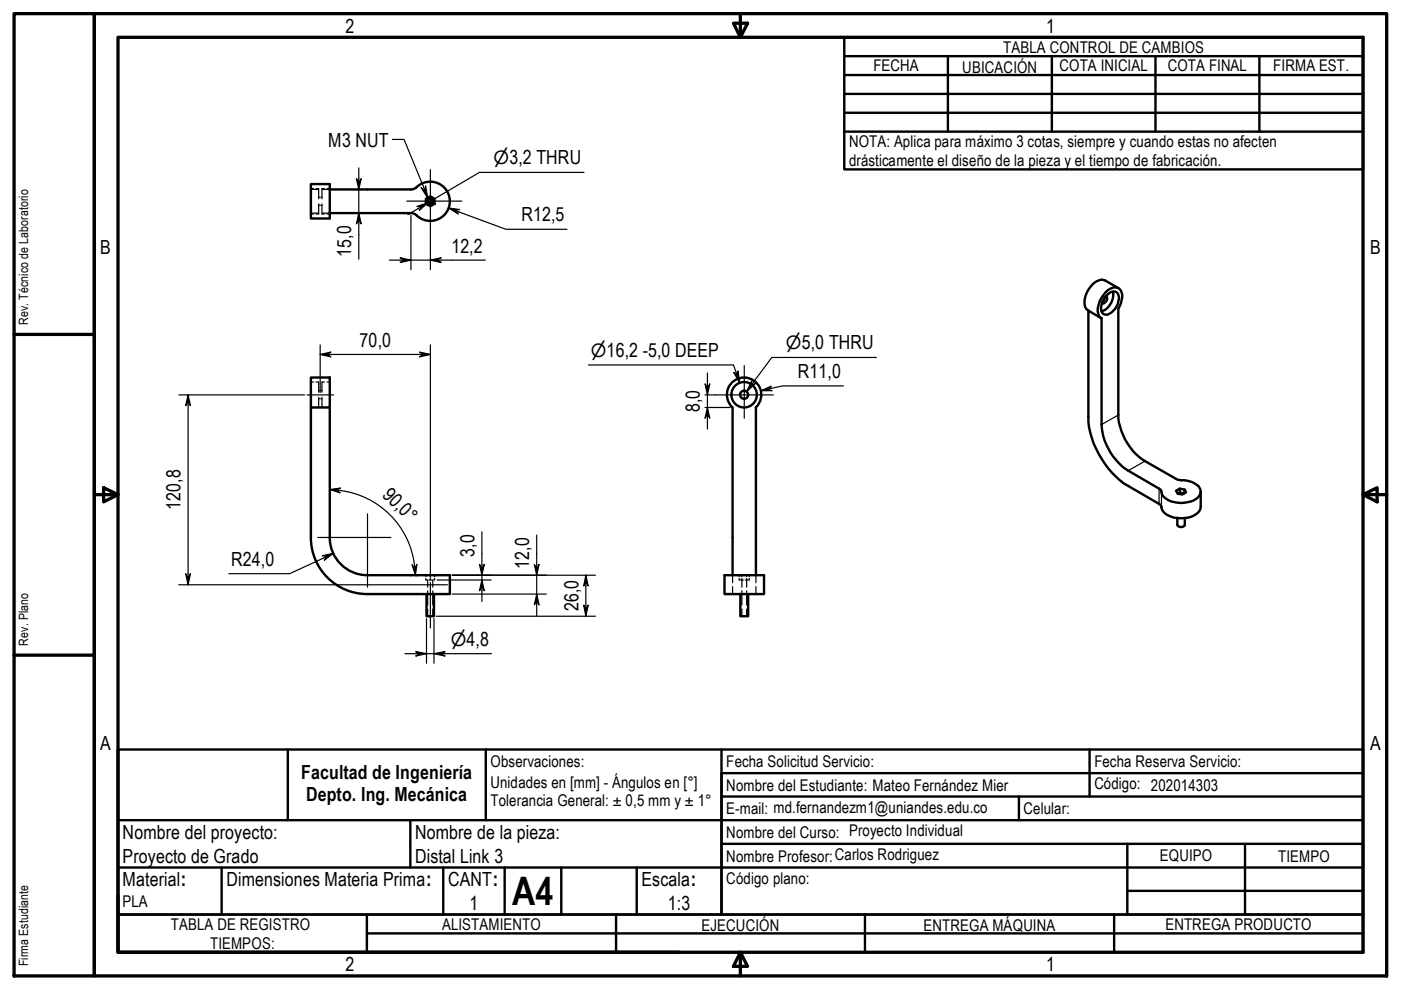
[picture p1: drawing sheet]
<svg xmlns="http://www.w3.org/2000/svg" width="297mm" height="210mm" viewBox="0 0 297 210" stroke-linecap="round" stroke-linejoin="round" font-family="sans-serif">
<!-- layer: Hidden (ISO) -->
<g fill="none" stroke="#000" stroke-width=".25">
<path d="M65.9 40h.6M67 40h.6v2.1M68.8 40h-.5v2.1M69.3 40h.6M65.9 45.4h.6M65.9 45.2h1.6M65.9 40.2h1.6M67.6 43.2v2.2h-.6M67.6 41.8h.2M67.6 43.5h.2M68 41.8h.3M68 43.5h.3"/>
<path d="M68.3 43.2v2.2h.5M68.3 45.2h1.6M68.3 40.2h1.6M69.3 45.4h.6M90.7 43.3a.78 .78 0 0 1-.1-1.2 .78 .78 0 0 1 1.2 0 .78 .78 0 0 1-.1 1.2M65.9 86.4h.6M65.9 81h.6M67 81h.6v2.2M67.6 84.2v2.2h-.6M67.6 82.8h.2M67.6 84.6h.2M68 82.8h.3"/>
<path d="M68 84.6h.3M68.3 84.2v2.2h.5M68.8 81h-.5v2.2M69.3 86.4h.6M69.3 81h.6M90.3 122v.3M90.3 122.7v.3h.3M90.7 123v1.5M90.7 125.3v3M90.7 129.1v1.6M91.2 122.7v.3h-.3M91.2 122v.3"/>
<path d="M91.2 123h.4M91.8 123v1.5M91.8 125.3v3M91.8 129.1v1.6M92.1 122.7v.3h-.3M92.1 122v.3M155.3 122v1.5M155.3 124.4v1.6M156.7 122.7v.3h.2M156.7 122v.3M157.3 122.7v.3h-.2M157.3 122v.3"/>
<path d="M157.3 125.3v3M157.3 129.1v1.6M157.6 123h-.3v1.5M158 123h.5M158.3 122v.3M158.3 122.7v1.8M158.3 125.3v3M158.3 129.1v1.6M158.9 122.7v.3h-.2M158.9 122v.3M160.3 122v1.5M160.3 124.4v1.6"/>
</g>
<!-- layer: Visible (ISO) -->
<g fill="none" stroke="#000" stroke-width=".51">
<path d="M65.9 39h4v7.3h-4zM69.9 45.2h17.2l.7 .1 .5 .4M69.9 40.2h17.3l.6-.2a4.8 4.8 0 0 1 4.5-1.3 4.2 4.2 0 0 1 2.5 6 4.2 4.2 0 0 1-6.5 .9M90.3 42.1l.9-.5 .9 .5v1.1l-.9 .5-.9-.5zM230.8 65.8v22.6a17.9 17.9 0 0 0 5 11.8 13.1 13.1 0 0 0 3.4 2.8l6.5 3.8a1.1 1.1 0 0 1 .6 1.1 4.4 4.4 0 0 0 4.1 2 4.2 4.2 0 0 0 4.1-2l.1-3.7M234.3 63l-.2 .5-.4 .5M234.4 62.8a1.85 1.85 0 0 1 2.3-.9 2.74 2.74 0 0 1-.3 3.6l-.4 .4a1.45 1.45 0 0 1-2.4 .3 3.4 3.4 0 0 1 .8-3.4zM234.4 62.8a.77 .77 0 0 1 .4 .8 .77 .77 0 0 1-.6 .6l-.3 .2-.3-.2M234.8 61.6a1.85 1.85 0 0 1 2.8 0 3.8 3.8 0 0 1-.5 3.8v22.6a12.3 12.3 0 0 0 5.7 9.8l6.8 3.9 .4 .1a5.1 5.1 0 0 1 4.3 1.6 1.84 1.84 0 0 1-1.2 2.7 6 6 0 0 1-6.6-1l-.2-.4a.97 .97 0 0 0-.6-1.1l-6.5-3.8a12.5 12.5 0 0 1-5.6-9.8v-22.5a2.5 2.5 0 0 1-.6-3.3l.6-1.2zM236 61.8a3.8 3.8 0 0 1-2.4 4.2M237.2 61.1l-2.9-1.6a2.63 2.63 0 0 0-3 1.2 4.7 4.7 0 0 0-1.2 4.5l.6 .6 2.8 1.7M65.9 80h4v6.4h-4z"/>
<path d="M65.9 86.4v27.6a12 12 0 0 0 12 12M69.9 86.4v27.6a8 8 0 0 0 8 8M155.3 86.4a3.7 3.7 0 0 1-.1-5.3 3.7 3.7 0 0 1 5.2 0 3.7 3.7 0 0 1-.1 5.3M155.3 86.4v35.6M160.3 86.4v35.6M249.6 109.8v1.5a.93 .93 0 0 0 1.6 0v-1.5M250.1 103.6l-.7 .4 .3 .7 1 .1 .8-.4-.4-.6v.8M250.1 104.4l-.4 .3M250.3 104.7l.4 .1M251.1 103.8l-1-.2v.8l1 .2M77.9 122h17.5v4h-17.5M90.4 126v4.7h1.6v-4.7"/>
<path d="M153.6 122h8.4v4h-8.4zM157 126v4.7h1.6v-4.7"/>
<circle cx="91.2" cy="42.7" r=".54"/>
<circle cx="157.8" cy="83.7" r=".86"/>
<circle cx="157.8" cy="83.7" r="2.7"/>
</g>
<!-- layer: Visible Narrow (ISO) -->
<path d="M237.1 88l-3.5 2M242.8 97.8l-3.6 2M245.7 103.6v3.2M246.3 104.2v3.3" fill="none" stroke="#000" stroke-width=".25"/>
<!-- layer: Title (ISO) -->
<g fill="none" stroke="#000" stroke-width=".51">
<path d="M179 7.9h110v28h-110zM179 19.9h110M179 15.9h110M179 11.9h110M201 11.9v16M223 11.9v16M245 11.9v16M267 11.9v16M179 23.9h110M179 27.9h110M25 158.9h264v35h-136v-30h136M25 158.9v35h128v-35"/>
<path d="M25 158.9v35M61 158.9v15M103 158.9v15M231 158.9v10M25 173.9h264M87 173.9v10M153 178.9h136v15M153 168.9h136M216 168.9v5M239 178.9v15M264 178.9v15M25 193.9h264v8h-264z"/>
<path d="M25 183.9h264M47 183.9v10M77.8 193.9v8M77.8 197.9h211.2M94 183.9v10M107 183.9v10M119 183.9v10M130.6 193.9v8M135 183.9v10M183.4 193.9v8M236.2 193.9v8M239 188.9h50"/>
</g>
<!-- layer: Border (ISO) -->
<g fill="none" stroke="#000" stroke-width=".7">
<path d="M3 2.9h17v204h-17zM20 2.9h274v204h-274zM25 7.9h264v194h-264zM155.5 4.9h3l-1.5 3zM157 2.9v5M3 70.9h17M20 104.9h5M22 103.4l3 1.5-3 1.5zM289 104.9l3-1.5v3zM289 104.9h5M3 138.9h17M25 189.9v12h119"/>
<path d="M157 201.9l1.5 3h-3zM157 201.9v5"/>
</g>
<!-- layer: Center Mark (ISO) -->
<path d="M91.2 36v13.3M86.2 42.6h11.7M157.8 77.5v11.2M151.6 83.7h12.4M67.4 114h15.5M77.9 108.9v15.6" fill="none" stroke="#000" stroke-width=".25"/>
<!-- layer: Symbol (ISO) -->
<path d="M83.2 29.6h2.5l5 12.3M89.3 39.8l.8 .6 .1-1 .5 2.5zM123.8 36.5h-22.1l-11 6.5M88.4 43.8l2.3-.8-1.8 1.6 .4-.8zM90.7 43l-4.2 2.5M91.7 42.4l-1 .6M124.8 77.4h30.7l1.3 3.8M155.6 79l.7 .7 .2-1.1 .3 2.6zM185.8 75.8h-22.2l-5.3 7.2M159.4 80.7l-.1 1 .8-.4-1.8 1.7z" fill="none" stroke="#000" stroke-width=".25"/>
<g fill="#000">
<path d="M88.4 43.8l2.3-.8-1.8 1.6 .4-.8z" fill-rule="evenodd"/>
<path d="M89.3 39.8l.8 .6 .1-1 .5 2.5z" fill-rule="evenodd"/>
<path d="M155.6 79l.7 .7 .2-1.1 .3 2.6z" fill-rule="evenodd"/>
<path d="M159.4 80.7l-.1 1 .8-.4-1.8 1.7z" fill-rule="evenodd"/>
</g>
<!-- layer: Dimension (ISO) -->
<g fill="none" stroke="#000" stroke-width=".25">
<path d="M75.6 37.9l.5 .7 .5-.7-.5 2.3zM76.1 35.6v19.4M74 40.2h3.4M74 45.2h3.4M76.1 45.2l.5 2.3-.5-.9-.5 .9zM82.5 55.2h20.4M84.8 54.6l2.3 .6-2.3 .5 .9-.5zM87.1 45.7v11.5M91.2 55.2l2.3-.6-.8 .6 .8 .5zM91.2 49.3v7.9M95.1 44.1l2.4 .3-1 .2 .7 .8zM95.1 44.1l12.2 4.5h12.9"/>
<path d="M67.9 75.2l2.3-.6-.8 .6 .8 .5zM67.9 75.2h23.3M67.9 73.1v10.1M89 74.6l2.2 .6-2.2 .5 .7-.5zM91.2 73.1v49.4M150 79.1v11.9M37.9 83.7h26.7M39.9 83.7l.5 2.3-.5-.8-.5 .8zM39.9 83.7v40.3M149.5 81.4l.5 .8 .5-.8-.5 2.3zM149.5 86.4h5.3M149.5 83.7h2.1"/>
<path d="M150 86.4l.5 2.3-.5-.8-.5 .8zM161.4 82.8l2.1-.9-.7 .6 .9 .3zM178.8 81.8h-12.9l-4.5 1M68.3 117.8l2.4-.5-1.9 1.5 .5-.8zM69.9 103.8l2.3-.3-.8 .4 .7 .6zM69.9 103.8a18.3 18.3 0 0 1 18.2 18.2M70.7 117.3l-9.3 4.3h-12.9M87.4 119.7l.5 .8 .5-.8-.3 2.3zM101.7 119.7l.5 .8 .5-.8-.5 2.3zM102.2 112.7v14.8M113.3 119.7l.5 .8 .5-.8-.5 2.3zM113.8 113.4v17.2"/>
<path d="M37.9 124h39.9M39.4 121.6l.5 .9 .5-.9-.5 2.4zM78 124h13.1M85.9 138.6h18.3M87.6 122h2.4M88.1 138.1l2.3 .5-2.3 .5 .9-.5zM90.4 131.2v9.4M91.3 124h3.6M92 138.6l2.4-.5-.9 .5 .9 .5zM92 131.2v9.4M92.5 130.7h33.7M92.6 123h11.5"/>
<path d="M95.9 122h30.3M95.9 126h19.9M102.2 123l.5 2.3-.5-.9-.5 .9zM113.8 126l.5 2.2-.5-.7-.5 .7zM123.8 128.3l.4 .8 .5-.8-.5 2.4zM124.2 122l.5 2.2-.5-.7-.4 .7zM124.2 122v8.7"/>
</g>
<g fill="#000">
<path d="M75.6 37.9l.5 .7 .5-.7-.5 2.3z" fill-rule="evenodd"/>
<path d="M76.1 45.2l.5 2.3-.5-.9-.5 .9z" fill-rule="evenodd"/>
<path d="M84.8 54.6l2.3 .6-2.3 .5 .9-.5z" fill-rule="evenodd"/>
<path d="M91.2 55.2l2.3-.6-.8 .6 .8 .5z" fill-rule="evenodd"/>
<path d="M95.1 44.1l2.4 .3-1 .2 .7 .8z" fill-rule="evenodd"/>
<path d="M67.9 75.2l2.3-.6-.8 .6 .8 .5z" fill-rule="evenodd"/>
<path d="M89 74.6l2.2 .6-2.2 .5 .7-.5z" fill-rule="evenodd"/>
<path d="M39.9 83.7l.5 2.3-.5-.8-.5 .8z" fill-rule="evenodd"/>
<path d="M149.5 81.4l.5 .8 .5-.8-.5 2.3z" fill-rule="evenodd"/>
<path d="M150 86.4l.5 2.3-.5-.8-.5 .8z" fill-rule="evenodd"/>
<path d="M161.4 82.8l2.1-.9-.7 .6 .9 .3z" fill-rule="evenodd"/>
<path d="M68.3 117.8l2.4-.5-1.9 1.5 .5-.8z" fill-rule="evenodd"/>
<path d="M69.9 103.8l2.3-.3-.8 .4 .7 .6z" fill-rule="evenodd"/>
<path d="M39.4 121.6l.5 .9 .5-.9-.5 2.4z" fill-rule="evenodd"/>
<path d="M87.4 119.7l.5 .8 .5-.8-.3 2.3z" fill-rule="evenodd"/>
<path d="M88.1 138.1l2.3 .5-2.3 .5 .9-.5z" fill-rule="evenodd"/>
<path d="M92 138.6l2.4-.5-.9 .5 .9 .5z" fill-rule="evenodd"/>
<path d="M101.7 119.7l.5 .8 .5-.8-.5 2.3z" fill-rule="evenodd"/>
<path d="M102.2 123l.5 2.3-.5-.9-.5 .9z" fill-rule="evenodd"/>
<path d="M113.3 119.7l.5 .8 .5-.8-.5 2.3z" fill-rule="evenodd"/>
<path d="M113.8 126l.5 2.2-.5-.7-.5 .7z" fill-rule="evenodd"/>
<path d="M124.2 122l.5 2.2-.5-.7-.4 .7z" fill-rule="evenodd"/>
<path d="M123.8 128.3l.4 .8 .5-.8-.5 2.4z" fill-rule="evenodd"/>
</g>
<!-- layer: Centerline (ISO) -->
<path d="M65.1 83.7h5.6M91.2 123.5v9.6" fill="none" stroke="#000" stroke-width=".25"/>
<text font-size="8.3" x="108.6" y="191.9">A4</text>
<g font-size="4.1">
<text x="73.3" y="6.9">2</text>
<text x="221.8" y="6.9">1</text>
<text x="69.6" y="31.1">M3 NUT</text>
<text x="110.6" y="47">R12,5</text>
<text x="21.2" y="53.9">B</text>
<text x="95.7" y="53.6">12,2</text>
<text x="290.5" y="53.9">B</text>
<text x="74.5" y="54.5" transform="rotate(-90 74.5 54.5)">15,0</text>
<text x="76.2" y="73.6">70,0</text>
<text x="169.2" y="80.2">R11,0</text>
<text x="148.4" y="87.4" transform="rotate(-90 148.4 87.4)">8,0</text>
<text x="80.9" y="105.1" transform="rotate(45 80.9 105.1)">90,0°</text>
<text x="38.3" y="108.1" transform="rotate(-90 38.3 108.1)">120,8</text>
<text x="100.6" y="118" transform="rotate(-90 100.6 118)">3,0</text>
<text x="49" y="120.1">R24,0</text>
<text x="112.2" y="120.6" transform="rotate(-90 112.2 120.6)">12,0</text>
<text x="122.6" y="129.6" transform="rotate(-90 122.6 129.6)">26,0</text>
<text x="21.2" y="158.9">A</text>
<text x="290.5" y="158.9">A</text>
<text x="63.9" y="165.1">Facultad de Ingeniería</text>
<text x="64.9" y="169.8">Depto. Ing. Mecánica</text>
<text x="26" y="177.9">Nombre del proyecto:</text>
<text x="88" y="177.9">Nombre de la pieza:</text>
<text x="26" y="183">Proyecto de Grado</text>
<text x="88" y="182.9">Distal Link 3</text>
<text x="26" y="187.9">Material:</text>
<text x="48" y="187.9">Dimensiones Materia Prima:</text>
<text x="95" y="187.9">CANT:</text>
<text x="136" y="187.9">Escala:</text>
<text x="99.6" y="192.9">1</text>
<text x="141.6" y="192.9">1:3</text>
<text x="73.3" y="205.9">2</text>
<text x="221.8" y="205.9">1</text>
</g>
<g font-size="3.9">
<text x="104.6" y="34.8">⌀3,2 THRU</text>
<text x="125.3" y="75.6">⌀16,2 -5,0 DEEP</text>
<text x="166.6" y="74">⌀5,0 THRU</text>
<text x="95.6" y="136.9">⌀4,8</text>
</g>
<g font-size="3.4">
<text x="212.7" y="11.1">TABLA CONTROL DE CAMBIOS</text>
<text x="185.2" y="15.1">FECHA</text>
<text x="204" y="15.5">UBICACIÓN</text>
<text x="224.6" y="15.1">COTA INICIAL</text>
<text x="247.6" y="15.1">COTA FINAL</text>
<text x="269.9" y="15.1">FIRMA EST.</text>
<text x="180" y="31.2">NOTA: Aplica para máximo 3 cotas, siempre y cuando estas no afecten</text>
<text x="180" y="35.2">drásticamente el diseño de la pieza y el tiempo de fabricación.</text>
<text x="104" y="167.1">Unidades en [mm] - Ángulos en [°]</text>
<text x="104" y="162.7">Observaciones:</text>
<text x="154" y="167.6">Nombre del Estudiante: Mateo Fernández Mier</text>
<text x="154" y="162.7">Fecha Solicitud Servicio:</text>
<text x="232" y="167.3">Código: 202014303</text>
<text x="232" y="162.7">Fecha Reserva Servicio:</text>
<text x="104" y="170.8">Tolerancia General: ± 0,5 mm y ± 1°</text>
<text x="154" y="172.6">E-mail: md.fernandezm1@uniandes.edu.co</text>
<text x="217" y="172.6">Celular:</text>
<text x="154" y="177.6">Nombre del Curso: Proyecto Individual</text>
<text x="154" y="182.7">Nombre Profesor:Carlos Rodriguez</text>
<text x="245.9" y="182.6">EQUIPO</text>
<text x="271" y="182.7">TIEMPO</text>
<text x="154" y="187.4">Código plano:</text>
<text x="26" y="192.4">PLA</text>
<text x="36.2" y="197.2">TABLA DE REGISTRO</text>
<text x="93.7" y="197.1">ALISTAMIENTO</text>
<text x="148.7" y="197.5">EJECUCIÓN</text>
<text x="195.8" y="197.4">ENTREGA MÁQUINA</text>
<text x="247.1" y="197.1">ENTREGA PRODUCTO</text>
<text x="44.6" y="201.1">TIEMPOS:</text>
</g>
<g font-size="2.7">
<text x="6" y="68.9" transform="rotate(-90 6 68.9)">Rev. Técnico de Laboratorio</text>
<text x="6" y="136.9" transform="rotate(-90 6 136.9)">Rev. Plano</text>
<text x="6" y="204.9" transform="rotate(-90 6 204.9)">Firma Estudiante</text>
</g>
</svg>
